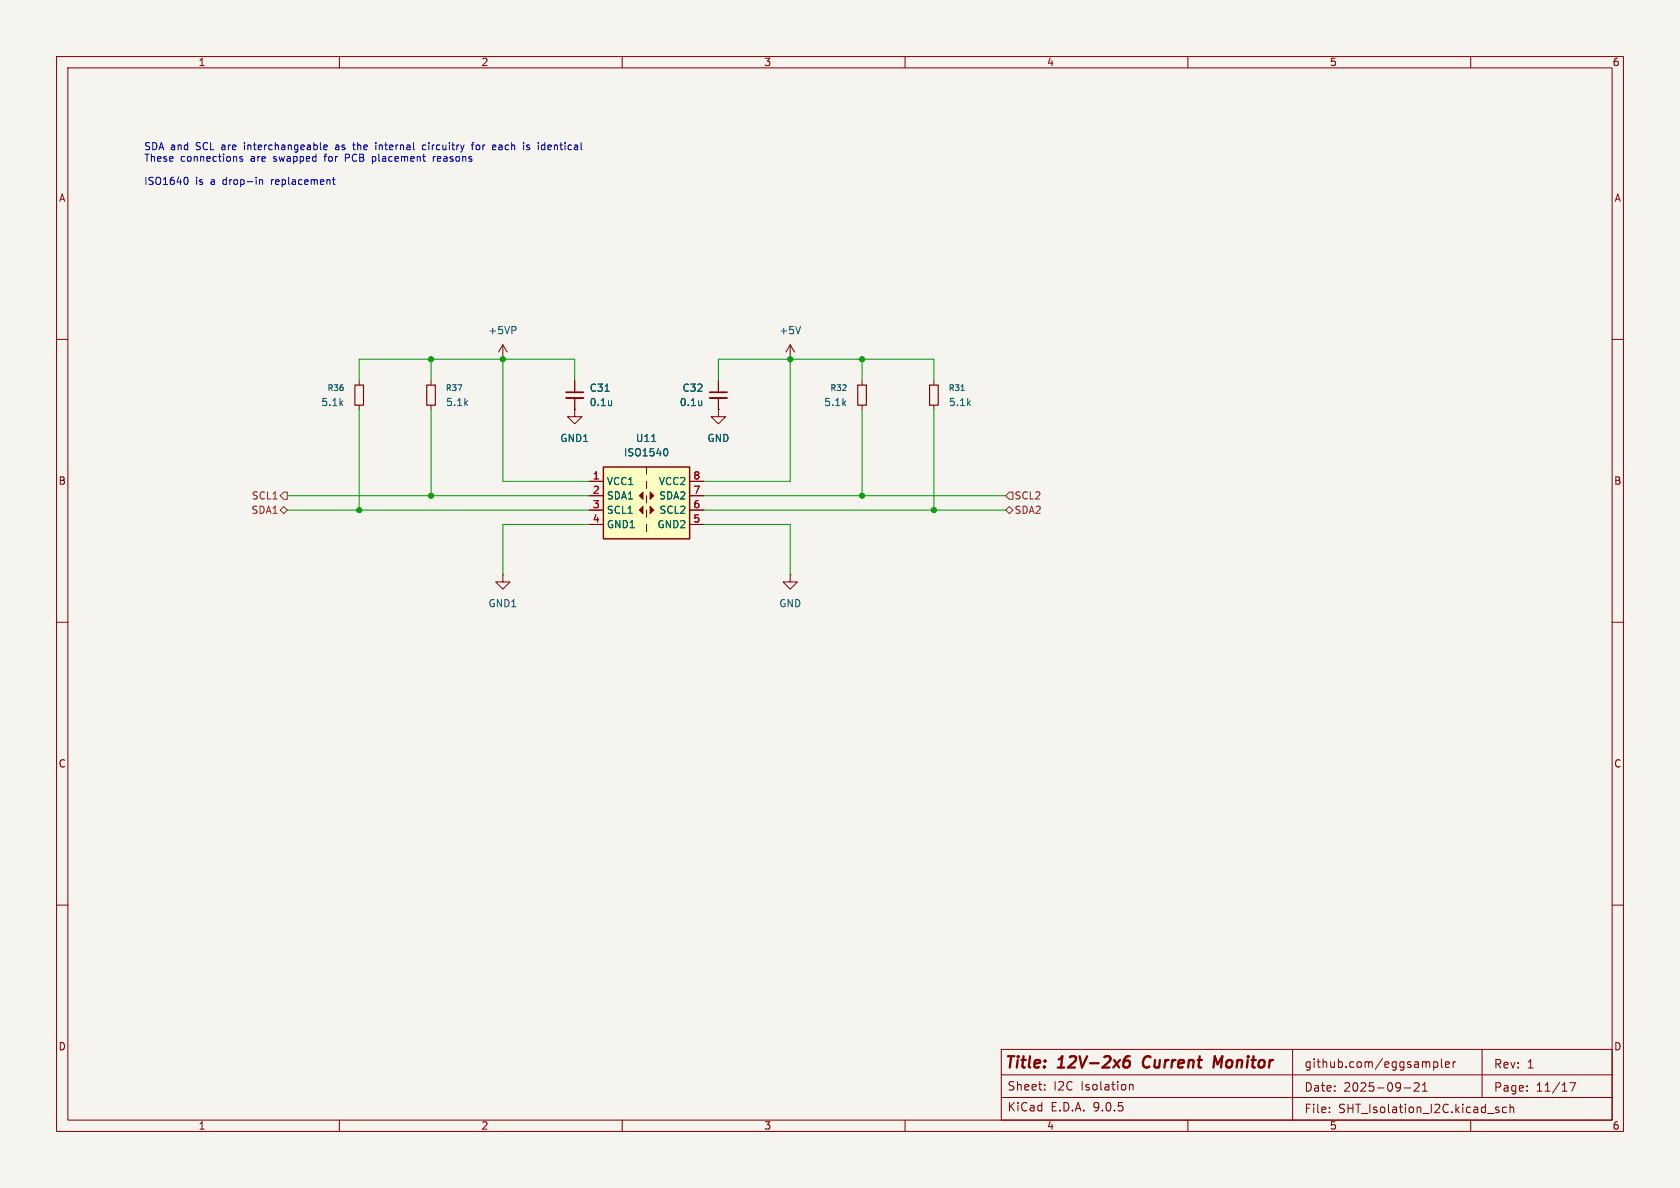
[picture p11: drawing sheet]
<svg xmlns="http://www.w3.org/2000/svg" width="297mm" height="210mm" viewBox="0 0 297 210" stroke-linecap="round" stroke-linejoin="round" font-family="sans-serif">
<path d="M0 0h297v210h-297z" fill="#f5f4ef" stroke="#f5f4ef" stroke-width=".18"/>
<g fill="none" stroke="#840000" stroke-width=".18">
<path d="M10 10h277v190h-277zM12 12h273v186h-273zM60 10v2M110 10v2M160 10v2M210 10v2M260 10v2M10 60h2M63.5 67.3v.8M63.5 71.6v.8M76.2 67.3v.8M76.2 71.6v.8"/>
<path d="M88.9 63.5h.1M88.9 61l-.8 1.2M88.9 61l.8 1.2M88.9 61v2.5M101.6 72.4v1.3h1.3l-1.3 1.2-1.3-1.2h1.3M101.6 72.4h.1M101.6 67.3v2M101.6 70.4v2M127 72.4v1.3h1.3l-1.3 1.2-1.3-1.2h1.3M127 72.4h.1M127 67.3v2M127 70.4v2"/>
<path d="M139.7 63.5h.1M139.7 61l-.8 1.2M139.7 61l.8 1.2M139.7 61v2.5M152.4 67.3v.8M152.4 71.6v.8M165.1 67.3v.8M165.1 71.6v.8M285 60h2M10 110h2M88.9 101.6v1.3h1.3l-1.3 1.2-1.3-1.2h1.3M88.9 101.6h.1"/>
<path d="M139.7 101.6v1.3h1.3l-1.3 1.2-1.3-1.2h1.3M139.7 101.6h.1M285 110h2M10 160h2M285 160h2M60 198v2M110 198v2M160 198v2M177 194h108M177 190h108M177 185.5h108v12.5h-108zM184.7 192.6v.1"/>
<path d="M184.7 191.8v.1M199.7 191.7v1M199.7 191.8l.2-.1 .3 .1 .1 .9M210 198v2M228.5 185.5v12.5M235 196.6v.1M235 195.8v.1M248.2 192.3h1.2M250 191.5l.6-.1 .2 .1 .1 .3-.9 1.1h.9M251.5 192.9h.8M251.5 191.8l.4-.4v1.5M253.5 187.7v1.5"/>
<path d="M253.5 187.8l.4-.1 .3 .3v.4l-.2 .2h-.5M254.8 187.2v1.3l.2 .2M255.5 188.2l.8-.2-.1-.2-.4-.1-.3 .2 .1 .7h.6M256.9 187.7v1M257.3 187.7l-.3 .1-.1 .2M260 198v2M262 185.5v8.5M264.5 196.1l.5 .2v.1v.2l-.5 .1M264.5 195.8h.5M266.3 195.8l-.4-.1-.3 .3v.4l.1 .2h.6M267 195.8l.2-.1 .3 .1 .1 .9M267 195.2v1.5"/>
<path d="M270 192.8v.1M270 192v.1M277.5 191.4h1l-.6 1.5"/>
</g>
<path d="M198.7 187.7a.64 .64 0 0 1 1 0v.6a.66 .66 0 0 1-1 .3M199.7 186.7a.81 .81 0 0 0-.9 .5M202.3 187a1.27 1.27 0 0 0 0 1.6M216.1 186.7l-.8 1.4-.5-1.4-.3 2" fill="none" stroke="#840000" stroke-width=".4"/>
<path d="M62.7 68.1h1.6v3.5h-1.6zM75.4 68.1h1.6v3.5h-1.6zM151.6 68.1h1.6v3.5h-1.6zM164.3 68.1h1.6v3.5h-1.6z" fill="none" stroke="#840000" stroke-width=".2"/>
<path d="M91.1 57.8l.1 .2-.1 .3M141.5 57.7l-.4 1.3M107 69.2h.7M108.1 70.9v.8M108.1 71.6h.1M124 70.9v.8M124 71.6h.1M169.9 69h.6" fill="none" stroke="#006464" stroke-width=".18"/>
<path d="M100.1 69.3h3M125.5 69.3h3" fill="none" stroke="#840000" stroke-width=".3"/>
<path d="M100.1 70.4h3M125.5 70.4h3" fill="none" stroke="#840000" stroke-width=".33"/>
<path d="M106.7 82.6h15.2v12.7h-15.2z" fill="#ffffc2"/>
<path d="M106.7 82.6h15.2v12.7h-15.2z" fill="none" stroke="#840000" stroke-width=".25"/>
<g fill="#840000" stroke="#840000" stroke-width=".18">
<path d="M113.7 87v1.3l-.7-.7z"/>
<path d="M114.9 87l.7 .6-.7 .7z"/>
<path d="M114.9 89.5l.7 .7-.7 .6z"/>
<path d="M113 90.2l.7-.7v1.3z"/>
</g>
<g fill="none" stroke="#840000" stroke-width=".18">
<path d="M101.6 72.4h.1M101.6 67.3v2M101.6 70.4v2M127 72.4h.1M127 67.3v2M127 70.4v2M104.1 85.1h2.6M104.1 87.6h2.6M104.1 90.2h2.6M104.1 92.7h2.6M114.3 92.7v1.3zM114.3 82.6v1.2"/>
<path d="M114.3 85.1v1.3M114.3 87.6v1.3M114.3 90.2v1.2M121.9 85.1h2.6M121.9 87.6h2.6M121.9 90.2h2.6M121.9 92.7h2.6"/>
</g>
<path d="M107 69.2h.7M108.1 70.9v.8M108.1 71.6h.1M115.2 78h.7M117.6 79.3a.68 .68 0 0 1 .5 .7 .68 .68 0 0 1-.5 .6M124 70.9v.8M124 71.6h.1" fill="none" stroke="#006464" stroke-width=".18"/>
<path d="M49.5 90.2l.7-.7 .6 .7-.6 .6zM50.2 87h.6v1.3h-.6l-.7-.7zM177.8 90.2l.6-.7 .7 .7-.7 .6zM177.8 87.6l.6-.6h.7v1.3h-.7z" fill="none" stroke="#725600" stroke-width=".18"/>
<g fill="none" stroke="#009600" stroke-width=".18">
<path d="M63.5 67.3v-3.8h38.1v3.8M63.5 72.4v17.8M76.2 63.5v3.8M76.2 72.4v15.2M88.9 63.5v21.6h15.2M127 67.3v-3.8h38.1v3.8M139.7 63.5v21.6h-15.2M152.4 63.5v3.8M152.4 72.4v15.2M165.1 72.4v17.8M50.8 87.6h53.3M50.8 90.2h53.3"/>
<path d="M104.1 92.7h-15.2v8.9M124.5 87.6h53.3M124.5 92.7h15.2v8.9M124.5 90.2h53.3"/>
</g>
<g fill="none" stroke="#0000c2" stroke-width=".18">
<path d="M32.8 31.3a.68 .68 0 0 1 .5 .7 .68 .68 0 0 1-.5 .6M42.9 27.7h-.3l-.2 .2v.1l.5 .2v.3h-.5M45.9 31.8v.8M45.9 31.9l.2-.1h.3v.8M56.7 26.4l.1 .1M57.2 26l.7-.1-.1-.2-.4-.1-.2 .2 .1 .6h.5M58.8 31.8h.4M58.9 31.3v1.1l.3 .2M59.5 25.6l-.1 .1M59.5 26l-.2 .2 .2 .3M61.1 27.2v1.3M61.1 27.9h.4"/>
<path d="M62.3 25.6h.5M62.5 25.2v1.1l.3 .2M65.8 28.5h.4M66.2 27.7h-.4M66.4 25.2v.1M66.4 25.6v.9M75.3 25.7l-.4-.1-.2 .3 .1 .5h.5M76.6 27.7v.8M76.7 27.8l-.1 .1M83.3 25.6h.5M83.8 25.2l-.3 .2v1.1M84.4 25.6l-.2 .3v.3l.2 .3"/>
<path d="M87.5 25.6l.2 .3-.6 .1M87.6 26.4l-.1 .1M88.2 26v.4M93.6 25.7l-.3-.1-.2 .2 .1 .2 .4 .1v.3h-.5M96.2 25.6l.1 .1M96.3 25.2v1.3M96.3 26.4l-.1 .1"/>
</g>
<g fill="#009600" stroke="#009600" stroke-width=".18">
<circle cx="88.9" cy="63.5" r=".46"/>
<circle cx="76.2" cy="63.5" r=".46"/>
<circle cx="76.2" cy="87.6" r=".46"/>
<circle cx="63.5" cy="90.2" r=".46"/>
<circle cx="152.4" cy="63.5" r=".46"/>
<circle cx="139.7" cy="63.5" r=".46"/>
<circle cx="152.4" cy="87.6" r=".46"/>
<circle cx="165.1" cy="90.2" r=".46"/>
</g>
<g font-size="2.8" fill="#840000">
<text x="177.5" y="189.4">Title:</text>
<text x="187.2" y="189.4">12V-2x6</text>
<text x="202.9" y="189.4">Current</text>
<text x="216.2" y="189.4">Monitor</text>
</g>
<g font-size="2.1" fill="#840000">
<text x="230.5" y="189">github.com/eggsampler</text>
<text x="264" y="189.1">Rev:</text>
<text x="269.9" y="189.1">1</text>
<text x="178" y="196.7">KiCad</text>
<text x="178" y="193">Sheet:</text>
<text x="185.7" y="196.7">E.D.A.</text>
<text x="186.2" y="193">I2C</text>
<text x="191.2" y="193">Isolation</text>
<text x="193.3" y="196.7">9.0.5</text>
<text x="230.5" y="193.2">Date:</text>
<text x="230.5" y="197">File:</text>
<text x="236.6" y="197">SHT_Isolation_I2C.kicad_sch</text>
<text x="237.5" y="193.2">2025-09-21</text>
<text x="264" y="193.2">Page:</text>
<text x="271.5" y="193.2">11/17</text>
</g>
<g font-size="1.8" fill="#840000">
<text x="35" y="11.9">1</text>
<text x="85" y="11.9">2</text>
<text x="135" y="11.9">3</text>
<text x="185" y="11.9">4</text>
<text x="235" y="11.9">5</text>
<text x="285" y="11.9">6</text>
<text x="10.3" y="35.9">A</text>
<text x="285.3" y="35.9">A</text>
<text x="10.3" y="85.9">B</text>
<text x="285.3" y="85.9">B</text>
<text x="10.3" y="135.9">C</text>
<text x="285.3" y="135.9">C</text>
<text x="10.3" y="185.9">D</text>
<text x="285.3" y="185.9">D</text>
<text x="35" y="199.9">1</text>
<text x="85" y="199.9">2</text>
<text x="135" y="199.9">3</text>
<text x="185" y="199.9">4</text>
<text x="235" y="199.9">5</text>
<text x="285" y="199.9">6</text>
</g>
<g font-size="1.8" fill="#0000c2">
<text x="25.4" y="26.9">SDA and</text>
<text x="25.4" y="28.9">These</text>
<text x="31.9" y="28.9">connections</text>
<text x="34.8" y="26.9">SCL are</text>
<text x="43.6" y="26.9">interchangeable</text>
<text x="44.4" y="28.9">are</text>
<text x="48.6" y="28.9">swapped</text>
<text x="57.8" y="28.9">for</text>
<text x="60" y="26.9">as</text>
<text x="61.7" y="28.9">PCB</text>
<text x="63.3" y="26.9">the</text>
<text x="66.7" y="28.9">placement</text>
<text x="67.5" y="26.9">internal</text>
<text x="76" y="26.9">circuitry</text>
<text x="77.6" y="28.9">reasons</text>
<text x="84.9" y="26.9">for</text>
<text x="88.8" y="26.9">each</text>
<text x="94.4" y="26.9">is</text>
<text x="97.2" y="26.9">identical</text>
<text x="25.4" y="33">ISO1640</text>
<text x="34.6" y="33">is</text>
<text x="37.4" y="33">a</text>
<text x="39.7" y="33">drop-in</text>
<text x="48.4" y="33">replacement</text>
</g>
<g font-size="1.8" fill="#006464">
<text x="86.2" y="59.3">+5VP</text>
<text x="137.7" y="59.3">+5V</text>
<text x="56.7" y="72">5.1k</text>
<text x="78.7" y="72">5.1k</text>
<text x="104.1" y="69.4">C31</text>
<text x="104.1" y="72">0.1u</text>
<text x="120.1" y="72">0.1u</text>
<text x="120.6" y="69.4">C32</text>
<text x="145.6" y="72">5.1k</text>
<text x="167.6" y="72">5.1k</text>
<text x="99" y="78.3">GND1</text>
<text x="110.2" y="80.9">ISO1540</text>
<text x="112.3" y="78.3">U11</text>
<text x="125" y="78.3">GND</text>
<text x="107.2" y="86">VCC1</text>
<text x="107.2" y="88.5">SDA1</text>
<text x="116.4" y="86">VCC2</text>
<text x="116.4" y="88.5">SDA2</text>
<text x="107.2" y="91">SCL1</text>
<text x="107.2" y="93.6">GND1</text>
<text x="116.1" y="93.6">GND2</text>
<text x="116.5" y="91">SCL2</text>
<text x="86.3" y="107.5">GND1</text>
<text x="137.7" y="107.5">GND</text>
</g>
<g font-size="1.8" fill="#725600">
<text x="44.4" y="88.5">SCL1</text>
<text x="179.3" y="88.5">SCL2</text>
<text x="44.4" y="91">SDA1</text>
<text x="179.3" y="91">SDA2</text>
</g>
<g font-size="1.8" fill="#a90000">
<text x="104.7" y="84.8">1</text>
<text x="104.7" y="87.4">2</text>
<text x="104.7" y="89.9">3</text>
<text x="122.5" y="84.8">8</text>
<text x="122.5" y="87.4">7</text>
<text x="122.5" y="89.9">6</text>
<text x="104.7" y="92.5">4</text>
<text x="122.5" y="92.5">5</text>
</g>
<g font-size="1.4" fill="#006464">
<text x="57.8" y="69.3">R36</text>
<text x="78.7" y="69.3">R37</text>
<text x="146.7" y="69.3">R32</text>
<text x="167.6" y="69.3">R31</text>
</g>
</svg>
